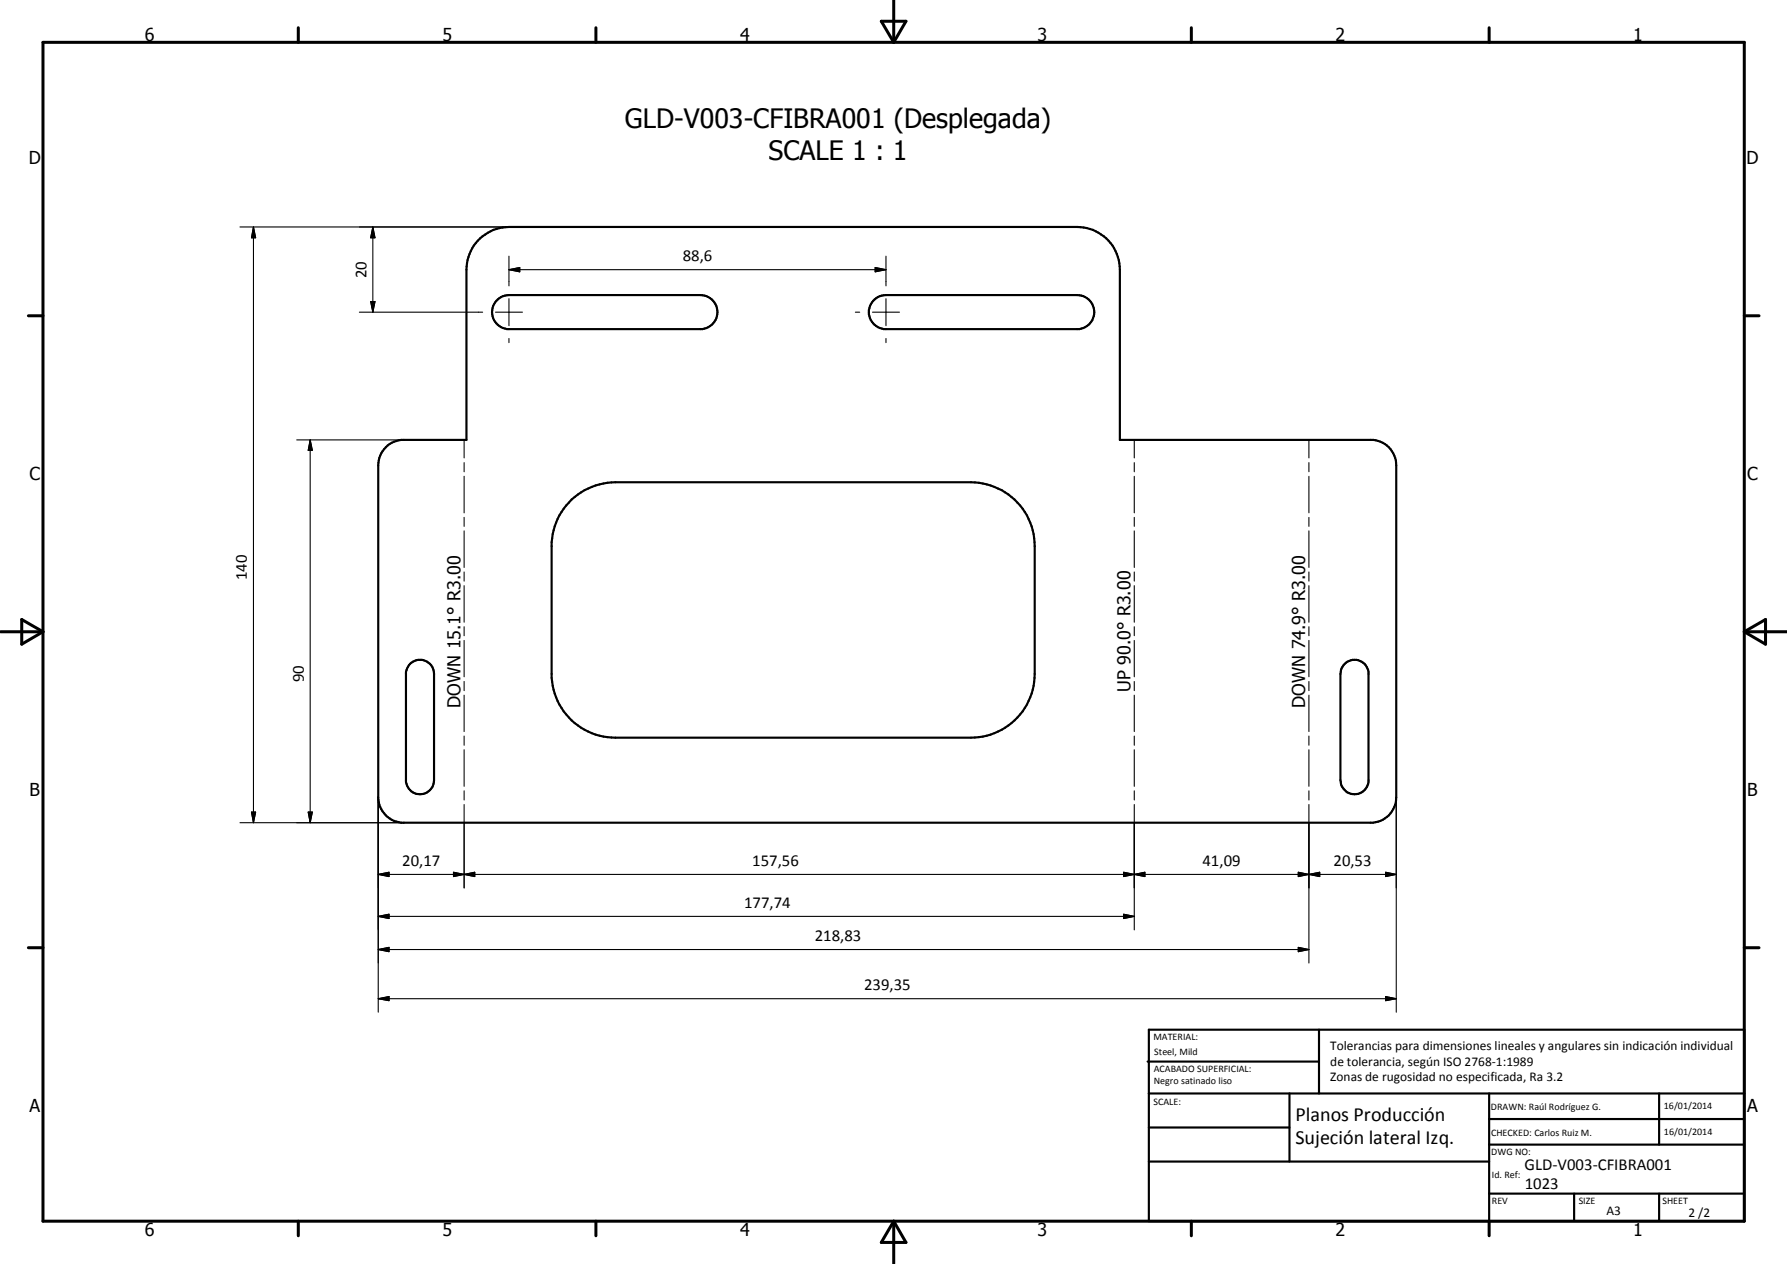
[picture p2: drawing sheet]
<svg xmlns="http://www.w3.org/2000/svg" width="420mm" height="297mm" viewBox="0 0 420 297" stroke-linecap="round" stroke-linejoin="round" font-family="sans-serif">
<g fill="none" stroke="#000" stroke-width=".51">
<path d="M112.3 56.6a10.2 10.2 0 0 1 7.4-3.3h133.6a10 10 0 0 1 10 10.1v40h59.6a6 6 0 0 1 5.4 5.9v78.1a6 6 0 0 1-5.4 5.9h-228.6a6.1 6.1 0 0 1-5.4-5.9v-78.1a6.1 6.1 0 0 1 5.4-5.9h15.4v-40a10.3 10.3 0 0 1 2.6-6.8zM116.7 70.7l1.1-.9 1.9-.5h45a4 4 0 0 1 4 3.8 4 4 0 0 1-3.5 4.2h-46a4 4 0 0 1-2.5-6.6zM205.3 70.7l1.6-1.1 1.4-.3h45a4 4 0 0 1 4 3.8 4 4 0 0 1-3.5 4.2h-46a4 4 0 0 1-2.5-6.6zM134.4 117.4a15.6 15.6 0 0 1 10.3-4.1h83.6a15 15 0 0 1 15 15.1v30a15 15 0 0 1-15 15h-83.6a15 15 0 0 1-15-14.1v-31.9a15.1 15.1 0 0 1 4.7-10zM96.4 156a3.3 3.3 0 0 1 3.6-.7 3.3 3.3 0 0 1 2.1 3.1v24.9a3.3 3.3 0 0 1-3.1 3.4 3.3 3.3 0 0 1-3.5-2.9v-25.9l.2-.8zM316.2 156a3.3 3.3 0 0 1 3.4-.8 3.3 3.3 0 0 1 2.2 2.7v25.9a3.3 3.3 0 0 1-3.5 2.8 3.3 3.3 0 0 1-3.1-3.3v-24.9l.2-1.3zM269.8 249.5h40.3M270.1 242h140v45h-140zM270.1 257h140M303.2 257v16M310.1 242v15M350.1 257v30"/>
<path d="M390.1 257v12M270.1 265h33.1M270.1 273h80M350.1 269h60M350.1 263h60M350.1 280.5h60M370.1 280.5v6.5M390.1 280.5v6.5"/>
</g>
<g fill="none" stroke="#000" stroke-width=".25">
<path d="M56.4 53.3h63.3M59.6 53.3l.5 2.6h-1zM59.6 53.3v140M87.7 53.3l.5 2.6h-1zM87.7 53.3v20.1M84.5 73.4h29M87.2 70.9h1l-.5 2.5zM116.5 73.4h6.3M119.7 63.4l2.5-.5v1zM119.7 60.2v7M119.7 70.2v6.3M119.7 79.5v1"/>
<path d="M119.7 63.4h88.6M201.1 73.4h1M205.1 73.4h6.4M205.8 62.9l2.5 .5-2.5 .5zM208.3 60.2v7M208.3 70.2v6.3M208.3 79.5v1M69.8 103.4h25.1M72.9 103.4l.5 2.4h-.9zM72.9 103.4v89.9M109.1 103.4v4.2M109.1 108.7v2.2"/>
<path d="M109.1 111.9v8.6M266.7 103.4v4.2M266.7 108.7v2.2M266.7 111.9v8.6M307.8 103.4v4.2M307.8 108.7v2.2M307.8 111.9v8.6M109.1 121.6v2.1M109.1 124.8v8.5M109.1 134.4v2.2M109.1 137.6v8.6M266.7 121.6v2.1"/>
<path d="M266.7 124.8v8.5M266.7 134.4v2.2M266.7 137.6v8.6M307.8 121.6v2.1M307.8 124.8v8.5M307.8 134.4v2.2M307.8 137.6v8.6M109.1 147.3v2.1M109.1 150.5v8.5M266.7 147.3v2.1M266.7 150.5v8.5M307.8 147.3v2.1"/>
<path d="M307.8 150.5v8.5M109.1 160.1v2.2M109.1 163.4v8.5M109.1 173v2.1M109.1 176.2v8.6M266.7 160.1v2.2M266.7 163.4v8.5M266.7 173v2.1M266.7 176.2v8.6M307.8 160.1v2.2M307.8 163.4v8.5M307.8 173v2.1"/>
<path d="M307.8 176.2v8.6M56.4 193.3h38.5M59.1 190.8h1l-.5 2.5zM72.5 190.8h.9l-.5 2.5zM88.9 187.4v50.5M109.1 185.8v2.2M109.1 189.1v19.6M266.7 185.8v2.2M266.7 189.1v29.4M307.8 185.8v2.2M307.8 189.1v37.2M328.3 187.4v50.5"/>
<path d="M88.9 215.3l2.6-.5v1.1zM88.9 205.5l2.6-.5v1zM88.9 205.5h239.4M88.9 215.3h177.8M106.6 205l2.5 .5-2.5 .5zM106.6 205l5 1v-1l-5 1zM109.1 205.5l2.5-.5v1zM264.2 205l2.5 .5-2.5 .5zM264.2 214.8l2.5 .5-2.5 .6zM264.2 205l5 1v-1l-5 1zM266.7 205.5l2.5-.5v1zM305.3 205l2.5 .5-2.5 .5z"/>
<path d="M307.8 205.5l2.5-.5v1zM325.8 205l2.5 .5-2.5 .5zM88.9 234.7l2.6-.5v1zM88.9 223.1l2.6-.5v1zM88.9 234.7h239.4M88.9 223.1h218.9M305.3 222.6l2.5 .5-2.5 .5zM325.8 234.2l2.5 .5-2.5 .5z"/>
</g>
<g fill="none" stroke="#000" stroke-width=".71">
<path d="M10.1 9.9h400v277.1h-400zM70.1 6.5v3.4M140.1 6.5v3.4M207.2 5h5.8l-2.9 4.9zM210.1 0v9.9M280.1 6.5v3.4M350.1 6.5v3.4M6.7 74.2h3.4M410.1 74.2h3.5M.1 148.5h10M5.1 145.6l5 2.9-5 2.9zM410.1 148.5h10"/>
<path d="M410.1 148.5l5-2.9v5.8zM6.7 222.7h3.4M410.1 222.7h3.5M70.1 287v3.4M140.1 287v3.4M210.1 287v10M210.1 287l2.9 5h-5.8zM280.1 287v3.4M350.1 287v3.4"/>
</g>
<g fill="#000">
<path d="M59.6 53.3l.5 2.6h-1zM87.7 53.3l.5 2.6h-1zM87.2 70.9h1l-.5 2.5zM119.7 63.4l2.5-.5v1zM205.8 62.9l2.5 .5-2.5 .5zM72.9 103.4l.5 2.4h-.9zM59.1 190.8h1l-.5 2.5zM72.5 190.8h.9l-.5 2.5zM88.9 215.3l2.6-.5v1.1zM88.9 205.5l2.6-.5v1zM106.6 205l2.5 .5-2.5 .5zM109.1 205.5l2.5-.5v1z"/>
<path d="M264.2 205l2.5 .5-2.5 .5zM264.2 214.8l2.5 .5-2.5 .6zM266.7 205.5l2.5-.5v1zM305.3 205l2.5 .5-2.5 .5zM307.8 205.5l2.5-.5v1zM325.8 205l2.5 .5-2.5 .5zM88.9 234.7l2.6-.5v1zM88.9 223.1l2.6-.5v1zM305.3 222.6l2.5 .5-2.5 .5zM325.8 234.2l2.5 .5-2.5 .5z"/>
</g>
<g font-size="6.3">
<text x="146.9" y="30">GLD-V003-CFIBRA001 (Desplegada)</text>
<text x="180.7" y="37.5">SCALE 1 : 1</text>
</g>
<g font-size="4.7">
<text x="304.6" y="263.5">Planos Producción</text>
<text x="304.6" y="268.9">Sujeción lateral Izq.</text>
</g>
<g font-size="4.2">
<text x="34" y="9.6">6</text>
<text x="104" y="9.6">5</text>
<text x="174" y="9.6">4</text>
<text x="244" y="9.6">3</text>
<text x="314" y="9.6">2</text>
<text x="384" y="9.6">1</text>
<text x="6.8" y="38.7">D</text>
<text x="410.6" y="38.7">D</text>
<text x="7" y="112.9">C</text>
<text x="410.8" y="112.9">C</text>
<text x="108.3" y="166.3" transform="rotate(-90 108.3 166.3)">DOWN 15.1° R3.00</text>
<text x="265.8" y="162.6" transform="rotate(-90 265.8 162.6)">UP 90.0° R3.00</text>
<text x="306.9" y="166.3" transform="rotate(-90 306.9 166.3)">DOWN 74.9° R3.00</text>
<text x="7" y="187.1">B</text>
<text x="410.8" y="187.1">B</text>
<text x="7" y="261.4">A</text>
<text x="410.8" y="261.4">A</text>
<text x="34" y="290.4">6</text>
<text x="104" y="290.4">5</text>
<text x="174" y="290.4">4</text>
<text x="244" y="290.4">3</text>
<text x="314" y="290.4">2</text>
<text x="384" y="290.4">1</text>
</g>
<g font-size="3.9">
<text x="86.1" y="65.4" transform="rotate(-90 86.1 65.4)">20</text>
<text x="160.5" y="61.3">88,6</text>
<text x="58.1" y="136.4" transform="rotate(-90 58.1 136.4)">140</text>
<text x="71.4" y="160.4" transform="rotate(-90 71.4 160.4)">90</text>
<text x="94.6" y="203.4">20,17</text>
<text x="176.9" y="203.4">157,56</text>
<text x="282.7" y="203.4">41,09</text>
<text x="313.6" y="203.4">20,53</text>
<text x="175" y="213.3">177,74</text>
<text x="191.6" y="221.1">218,83</text>
<text x="203.1" y="232.6">239,35</text>
<text x="358.5" y="275">GLD-V003-CFIBRA001</text>
<text x="358.5" y="279.4">1023</text>
</g>
<g font-size="3.1">
<text x="312.7" y="246.8">Tolerancias para dimensiones lineales y angulares sin indicación individual</text>
<text x="312.7" y="250.4">de tolerancia, según ISO 2768-1:1989</text>
<text x="312.7" y="254">Zonas de rugosidad no especificada, Ra 3.2</text>
<text x="377.7" y="285.6">A3</text>
<text x="397" y="285.9">2 /2</text>
</g>
<g font-size="2.4">
<text x="271.2" y="244.4">MATERIAL:</text>
<text x="271.3" y="252">ACABADO SUPERFICIAL:</text>
<text x="271.4" y="247.9">Steel, Mild</text>
<text x="271.3" y="254.6">Negro satinado liso</text>
<text x="271.2" y="259.7">SCALE:</text>
<text x="350.6" y="260.8">DRAWN: Raúl Rodríguez G.</text>
<text x="391.2" y="260.6">16/01/2014</text>
<text x="350.6" y="267">CHECKED: Carlos Ruiz M.</text>
<text x="391.2" y="266.7">16/01/2014</text>
<text x="350.6" y="271.4">DWG NO:</text>
<text x="350.8" y="276.9">Id. Ref:</text>
<text x="350.8" y="282.8">REV</text>
<text x="371.2" y="282.9">SIZE</text>
<text x="390.9" y="282.9">SHEET</text>
</g>
</svg>
